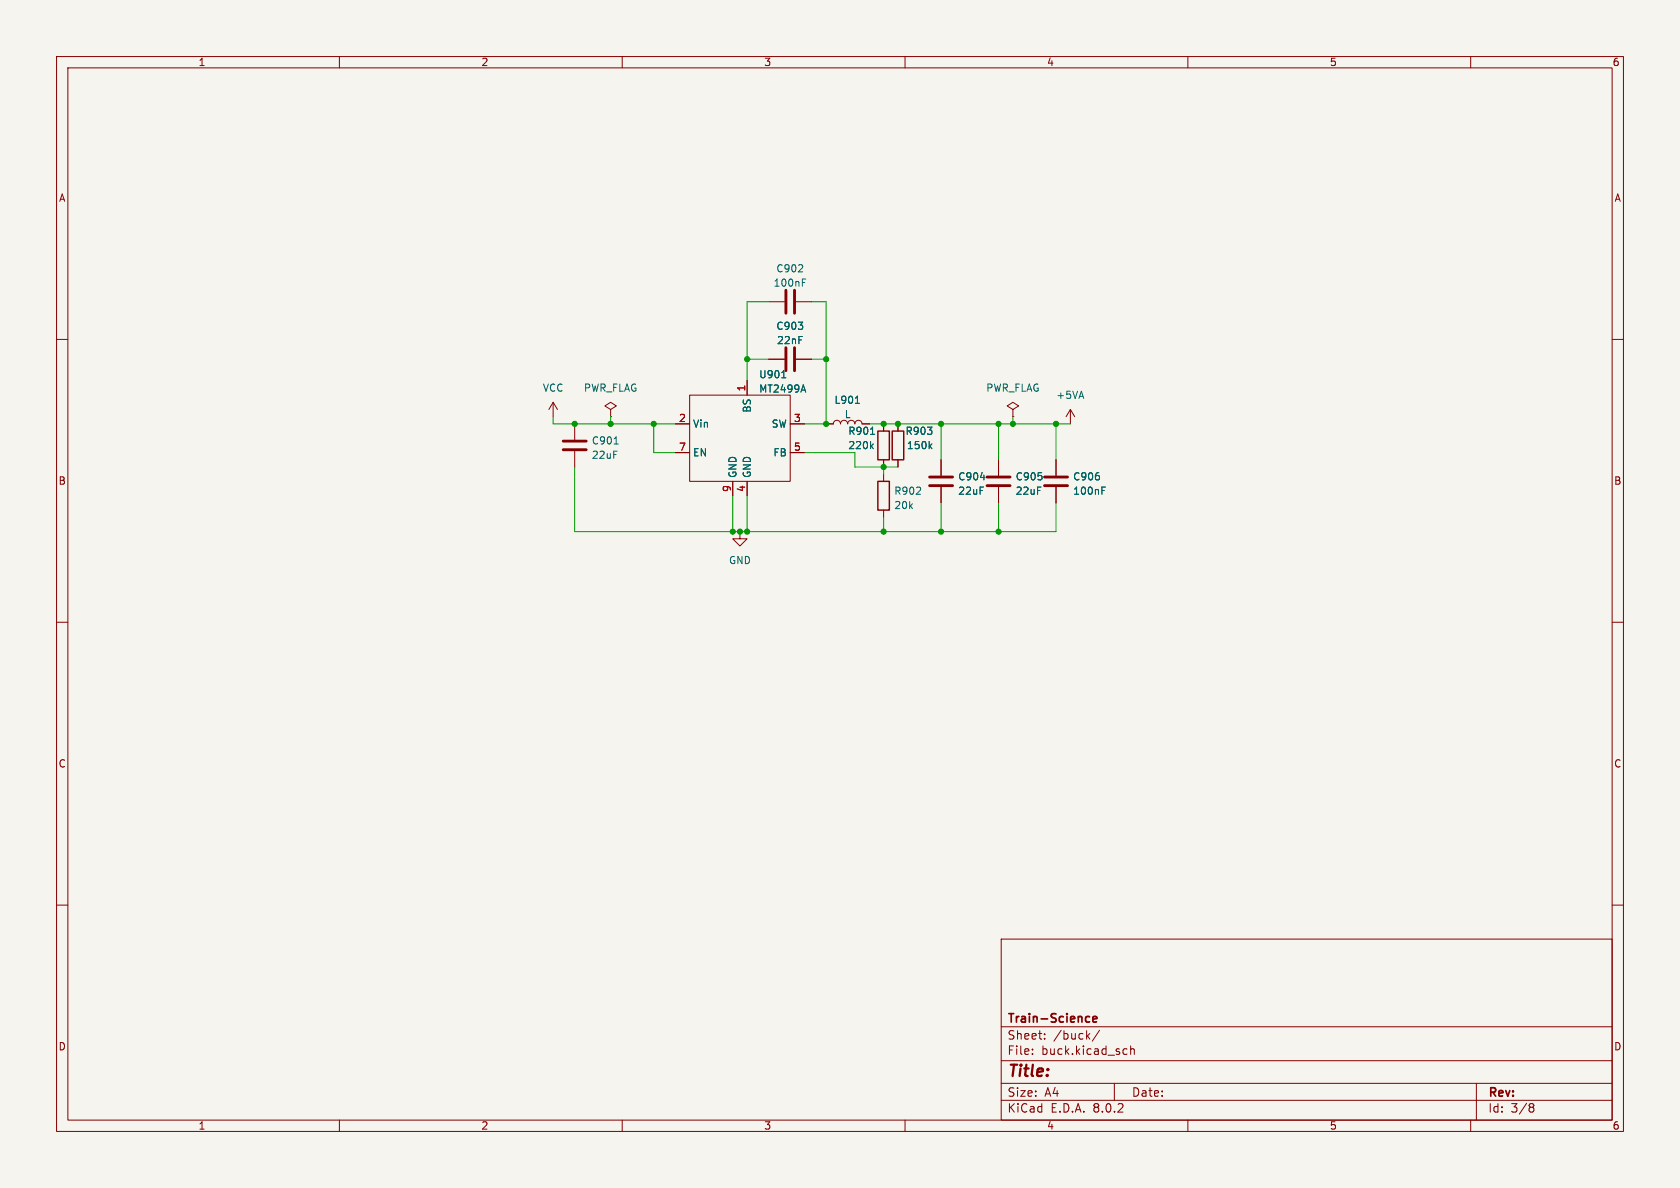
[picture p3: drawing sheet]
<svg xmlns="http://www.w3.org/2000/svg" width="297mm" height="210mm" viewBox="0 0 297 210" stroke-linecap="round" stroke-linejoin="round" font-family="sans-serif">
<path d="M0 0h297v210h-297z" fill="#f5f4ef" stroke="#f5f4ef" stroke-width=".18"/>
<g fill="none" stroke="#840000" stroke-width=".18">
<path d="M10 10h277v190h-277zM12 12h273v186h-273zM60 10v2M110 10v2M160 10v2M210 10v2M260 10v2M10 60h2M135.9 53.3h2.8M140.7 53.3h2.8M285 60h2M97.8 71.1l-.8 1.3"/>
<path d="M97.8 71.1v2.6M97.8 71.1l.8 1.3M101.6 74.9v2.8M101.6 79.8v2.8M107.9 72.4l1.1-.6-1.1-.7-1 .7 1 .6v1.3M107.9 73.7h.1M119.4 74.9h2.5M121.9 69.9h17.8v15.2h-17.8zM132.1 67.3v2.6M135.9 63.5h2.8M139.7 74.9h2.5M140.7 63.5h2.8"/>
<path d="M146 74.9h1.3a.64 .64 0 0 1 .7-.6 .64 .64 0 0 1 .6 .6 .64 .64 0 0 1 .6-.6 .64 .64 0 0 1 .7 .6 .64 .64 0 0 1 .6-.6 .64 .64 0 0 1 .6 .6 .64 .64 0 0 1 .7-.6 .64 .64 0 0 1 .6 .6h1.3M156.2 74.9v1.3M158.7 74.9v1.3M179.1 72.4l1-.6-1-.7-1 .7 1 .6v1.3M179.1 73.7h.1M189.2 72.4l-.7 1.3M189.2 72.4v2.5M189.2 72.4l.8 1.3M119.4 80h2.5M129.5 85.1v2.5M130.8 94v1.3h1.3l-1.3 1.2-1.3-1.2h1.3M132.1 85.1v2.5"/>
<path d="M139.7 80h2.5M156.2 81.3v1.3M156.2 83.8v1.3M156.2 90.2v1.2M158.7 81.3v1.3M166.4 81.3v2.8M166.4 86.1v2.8M176.5 81.3v2.8M176.5 86.1v2.8M186.7 81.3v2.8M186.7 86.1v2.8M10 110h2"/>
<path d="M285 110h2M10 160h2M285 160h2M177 166h108v32h-108zM60 198v2M110 198v2M160 198v2M177 194.5h108M177 191.5h108M177 187.5h108M177 181.5h108M182.5 186.3v.1"/>
<path d="M182.5 185.5v.1M184.7 183.6v.1M184.7 182.8v.1M192.2 183.1l.5 .6M192.7 182.7l-.6 .6M194.4 182.1l-1.3 2M197 191.5v3M198.8 185.4l.4 .1M199.2 186.3l-.4 .1M199.9 185.5l.2-.1 .4 .1v.9M199.9 184.9v1.5M210 198v2"/>
<path d="M260 198v2M261 191.5v6.5M270.6 195.1h.3l.3 .3-.3 .3M270.6 195.7h.3M270.9 195.7l.2 .2 .1 .4-.3 .3h-.3"/>
</g>
<path d="M192.2 179.7l.4 .1M192.6 180.6l-.4 .1M193.2 180.2l.7-.2-.1-.2-.4-.1-.2 .2 .1 .7h.5" fill="none" stroke="#840000" stroke-width=".3"/>
<g fill="none" stroke="#006464" stroke-width=".18">
<path d="M141.8 49.9h.5M141.8 49.3h.7M108.6 78.5h.7M138.2 66.8h.7M142 68l.4 1.3M151.2 71.3h.7M153.9 76.8h.7M154 78.8l.4 .5M154.4 78.5l-.5 .5M164.4 78.8l.3 .5M164.7 78.5l-.4 .5M173.3 84.4h.8"/>
<path d="M194.8 86.7h.4M194.8 86.1h.6"/>
</g>
<path d="M155.2 76.2h2v5.1h-2zM157.7 76.2h2.1v5.1h-2.1zM155.2 85.1h2v5.1h-2z" fill="none" stroke="#840000" stroke-width=".25"/>
<path d="M138.9 51.3v4.1M140.5 51.3v4.1M99.6 79.5h4M99.6 78h4M138.9 61.5v4M140.5 61.5v4M164.3 85.9h4.1M164.3 84.3h4.1M174.5 85.9h4.1M174.5 84.3h4.1M184.7 85.9h4M184.7 84.3h4" fill="none" stroke="#840000" stroke-width=".51"/>
<g fill="none" stroke="#009600" stroke-width=".18">
<path d="M135.9 53.3h-3.8v14M143.5 53.3h2.5v21.6h-3.8M97.8 73.7v1.2h21.6M107.9 73.7v1.2M115.6 74.9v5.1h3.8M132.1 63.5h3.8M143.5 63.5h2.5M153.7 74.9h35.5M166.4 74.9v6.4M176.5 74.9v6.4M179.1 73.7v1.2M186.7 74.9v6.4"/>
<path d="M101.6 82.6v11.4h85.1v-5.1M129.5 87.6v6.4M132.1 87.6v6.4M142.2 80h8.9v2.6h7.6M156.2 82.6v1.2M156.2 91.4v2.6M166.4 88.9v5.1M176.5 88.9v5.1"/>
</g>
<g fill="#009600" stroke="#009600" stroke-width=".18">
<circle cx="129.5" cy="94" r=".46"/>
<circle cx="130.8" cy="94" r=".46"/>
<circle cx="132.1" cy="94" r=".46"/>
<circle cx="115.6" cy="74.9" r=".46"/>
<circle cx="107.9" cy="74.9" r=".46"/>
<circle cx="146" cy="74.9" r=".46"/>
<circle cx="146" cy="63.5" r=".46"/>
<circle cx="132.1" cy="63.5" r=".46"/>
<circle cx="101.6" cy="74.9" r=".46"/>
<circle cx="166.4" cy="74.9" r=".46"/>
<circle cx="186.7" cy="74.9" r=".46"/>
<circle cx="156.2" cy="82.6" r=".46"/>
<circle cx="156.2" cy="74.9" r=".46"/>
<circle cx="156.2" cy="94" r=".46"/>
<circle cx="166.4" cy="94" r=".46"/>
<circle cx="176.5" cy="74.9" r=".46"/>
<circle cx="179.1" cy="74.9" r=".46"/>
<circle cx="176.5" cy="94" r=".46"/>
<circle cx="158.7" cy="74.9" r=".46"/>
</g>
<text font-size="2.8" fill="#840000" x="178" y="190.9">Title:</text>
<g font-size="2.1" fill="#840000">
<text x="178" y="184">Sheet:</text>
<text x="178" y="181.2">Train-Science</text>
<text x="186.2" y="184">/buck/</text>
<text x="178" y="186.7">File:</text>
<text x="184.1" y="186.7">buck.kicad_sch</text>
<text x="178" y="196.9">KiCad</text>
<text x="178" y="194.1">Size:</text>
<text x="184.7" y="194.1">A4</text>
<text x="185.7" y="196.9">E.D.A.</text>
<text x="193.3" y="196.9">8.0.2</text>
<text x="200" y="194.1">Date:</text>
<text x="263" y="194.3">Rev:</text>
<text x="263" y="196.9">Id:</text>
<text x="267.1" y="196.9">3/8</text>
</g>
<g font-size="1.8" fill="#840000">
<text x="35" y="11.9">1</text>
<text x="85" y="11.9">2</text>
<text x="135" y="11.9">3</text>
<text x="185" y="11.9">4</text>
<text x="235" y="11.9">5</text>
<text x="285" y="11.9">6</text>
<text x="10.3" y="35.9">A</text>
<text x="285.3" y="35.9">A</text>
<text x="10.3" y="85.9">B</text>
<text x="285.3" y="85.9">B</text>
<text x="10.3" y="135.9">C</text>
<text x="285.3" y="135.9">C</text>
<text x="10.3" y="185.9">D</text>
<text x="285.3" y="185.9">D</text>
<text x="35" y="199.9">1</text>
<text x="85" y="199.9">2</text>
<text x="135" y="199.9">3</text>
<text x="185" y="199.9">4</text>
<text x="235" y="199.9">5</text>
<text x="285" y="199.9">6</text>
</g>
<g font-size="1.8" fill="#006464">
<text x="136.7" y="50.9">100nF</text>
<text x="137.1" y="48.3">C902</text>
<text x="137.1" y="58.5">C903</text>
<text x="137.3" y="61">22nF</text>
<text x="95.9" y="69.4">VCC</text>
<text x="103.1" y="69.4">PWR_FLAG</text>
<text x="134.1" y="67.1">U901</text>
<text x="134.1" y="69.6">MT2499A</text>
<text x="147.4" y="71.6">L901</text>
<text x="174.3" y="69.4">PWR_FLAG</text>
<text x="186.6" y="70.7">+5VA</text>
<text x="122.4" y="75.8">Vin</text>
<text x="132.9" y="73" transform="rotate(-90 132.9 73)">BS</text>
<text x="136.3" y="75.8">SW</text>
<text x="149.2" y="74.1">L</text>
<text x="149.9" y="77.1">R901</text>
<text x="160" y="77.1">R903</text>
<text x="104.5" y="78.8">C901</text>
<text x="104.5" y="81.3">22uF</text>
<text x="122.4" y="80.9">EN</text>
<text x="136.6" y="80.9">FB</text>
<text x="149.9" y="79.6">220k</text>
<text x="160.2" y="79.6">150k</text>
<text x="130.4" y="84.6" transform="rotate(-90 130.4 84.6)">GND</text>
<text x="132.9" y="84.6" transform="rotate(-90 132.9 84.6)">GND</text>
<text x="158" y="87.7">R902</text>
<text x="169.3" y="85.1">C904</text>
<text x="169.3" y="87.7">22uF</text>
<text x="179.5" y="85.1">C905</text>
<text x="179.5" y="87.7">22uF</text>
<text x="189.6" y="85.1">C906</text>
<text x="189.6" y="87.7">100nF</text>
<text x="158" y="90.2">20k</text>
<text x="128.8" y="99.9">GND</text>
</g>
<g font-size="1.8" fill="#a90000">
<text x="131.8" y="69.3" transform="rotate(-90 131.8 69.3)">1</text>
<text x="119.9" y="74.7">2</text>
<text x="140.3" y="74.7">3</text>
<text x="119.9" y="79.8">7</text>
<text x="140.3" y="79.8">5</text>
<text x="129.3" y="87.1" transform="rotate(-90 129.3 87.1)">9</text>
<text x="131.8" y="87.1" transform="rotate(-90 131.8 87.1)">4</text>
</g>
</svg>
